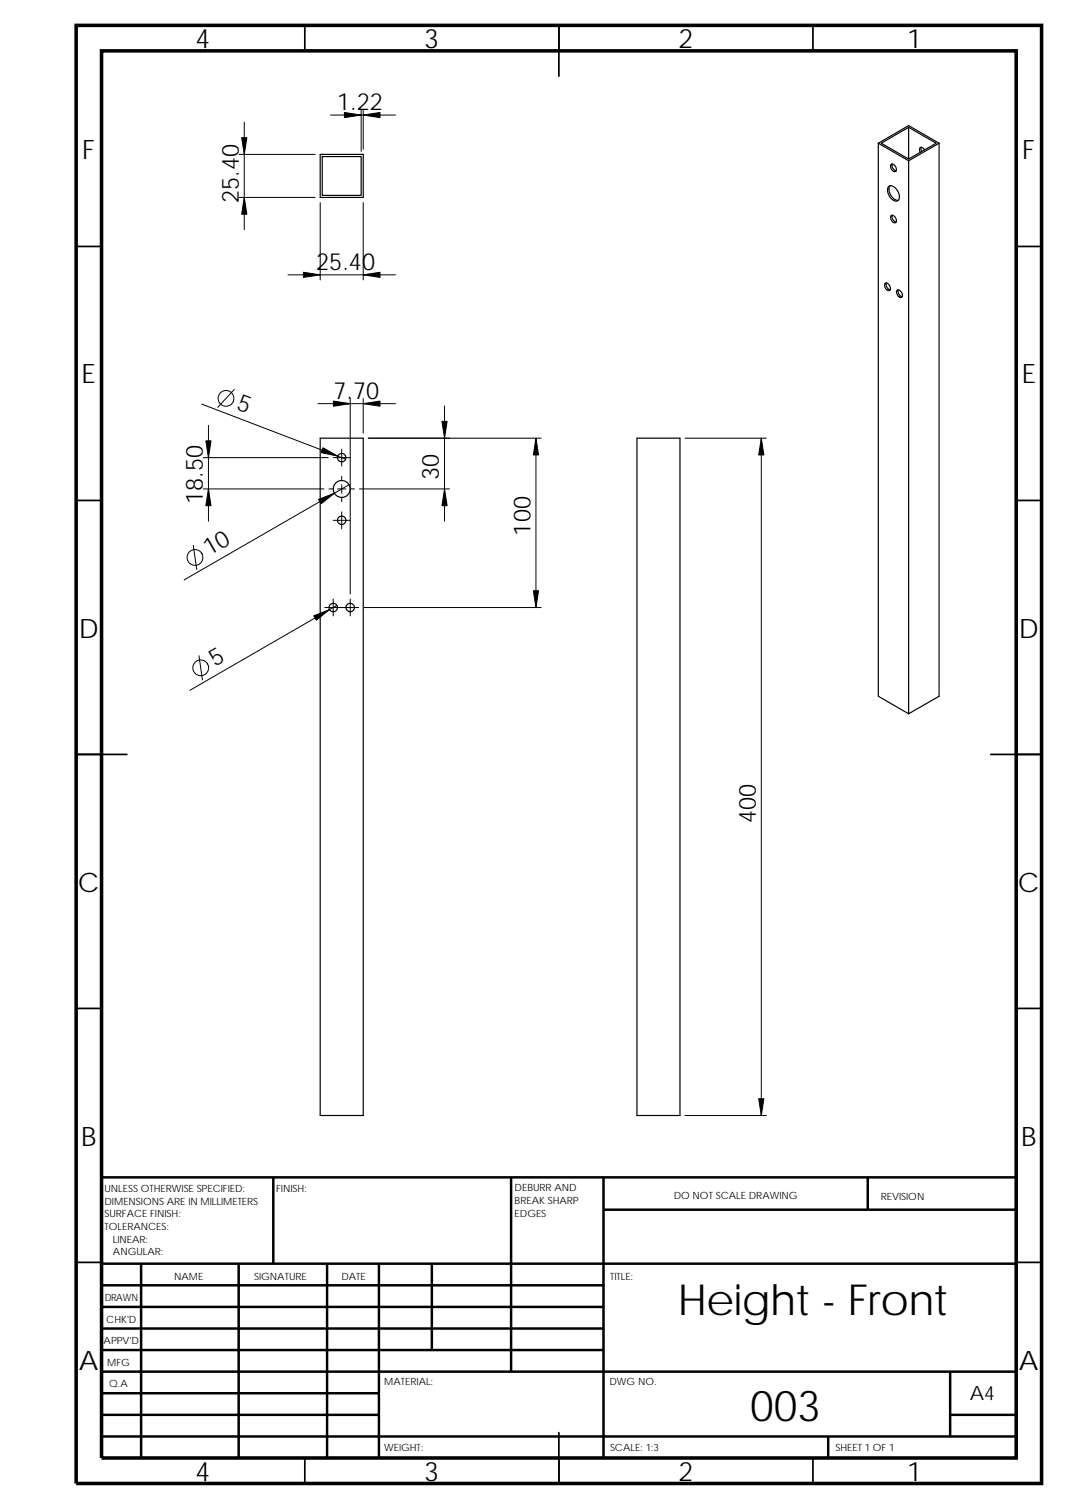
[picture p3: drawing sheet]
<svg xmlns="http://www.w3.org/2000/svg" width="210mm" height="297mm" viewBox="0 0 210 297" stroke-linecap="round" stroke-linejoin="round" font-family="sans-serif">
<g fill="none" stroke="#000" stroke-width=".34">
<path d="M60 5v5M110 5v10M160 5v5M15 48.5h5M200 48.5h5M15 98.5h5M200 98.5h5M15 148.5h10M195 148.5h10M15 198.5h5M200 198.5h5M15 248.5h5"/>
<path d="M200 248.5h5M60 287v5M110 282v10M160 287v5"/>
</g>
<g fill="none" stroke="#000" stroke-width=".49">
<path d="M53.8 231.8v17M100.6 231.8v38.2M118.8 238.1h81.2M118.8 231.8v55.2M170.8 231.8v6.3M200 231.8h-180v55.2M20 253h98.8M20 257.3h98.8M20 248.8h180M27.8 248.8v38.2M47 248.8v38.2M64.4 248.8v38.2"/>
<path d="M74.6 248.8v38.2M85 248.8v16.9M20 278.5h54.6M20 274.3h54.6M20 270h180M20 261.5h98.8M20 265.7h98.8M187 270v12.8M187 278.5h13M20 282.8h180M163 282.8v4.2"/>
</g>
<path d="M15 5h190v287h-190zM20 10h180v277h-180z" fill="none" stroke="#000" stroke-width=".7" stroke-linecap="butt"/>
<g fill="none" stroke="#000" stroke-width=".23">
<path d="M63 30.4h8.5v8.5h-8.5zM63.4 30.8h7.7v7.7h-7.7zM172.8 28.2l6 3.4v108.9M172.8 28.2v108.9l6 3.4M172.8 28.2l6-3.5 6 3.5M173.4 28.2l5.4-3.1 5.4 3.1-5.4 3.1zM174.9 36.7a1.45 1.45 0 0 1 1.9 1.2l.2 .7a.79 .79 0 0 1-.4 1 .79 .79 0 0 1-1-.4 2.09 2.09 0 0 1-.7-2.5zM175.2 36.6a2.04 2.04 0 0 0 1.6 2.8M175.3 32.4a.78 .78 0 0 1 1.1 .9l-.1 .4a.88 .88 0 0 1-.9-.3 .88 .88 0 0 1-.1-1zM175.6 32.3a1.12 1.12 0 0 0 .8 1.3M178.8 25.1v6.2M181.3 29l-.1 .4 .2 .4"/>
<path d="M181.9 29.5l-.3-.4h-.5l-.2 .2 .2 .7M184.8 28.2l-6 3.4M184.8 28.2v108.9l-6 3.4M174.1 55.8a.85 .85 0 0 1 1 .4 .85 .85 0 0 1-.1 1 1.04 1.04 0 0 1-.9-1.4zM174.4 55.7a1.12 1.12 0 0 0 .8 1.3M175.3 42.5a.78 .78 0 0 1 1.1 .8l-.1 .5a.88 .88 0 0 1-.9-.3 .88 .88 0 0 1-.1-1zM175.6 42.4a1.14 1.14 0 0 0 .8 1.3M176.5 57.2a.88 .88 0 0 1 .9 .4 .88 .88 0 0 1 0 .9 1.02 1.02 0 0 1-.9-1.3zM176.8 57a1.12 1.12 0 0 0 .7 1.4M63 86.3h8.5v133.3h-8.5zM125.3 86.3h8.5v133.3h-8.5z"/>
<circle cx="67.2" cy="96.2" r="1.67"/>
<circle cx="67.3" cy="90.1" r=".83"/>
<circle cx="65.6" cy="119.6" r=".83"/>
<circle cx="67.2" cy="102.4" r=".83"/>
<circle cx="68.9" cy="119.6" r=".83"/>
</g>
<g fill="none" stroke="#000" stroke-width=".2">
<path d="M47.1 30.4h14.9M47.1 38.9h14.9M48.1 24v21.2M63 39.9v15.2M65 22.6h12.8M71.1 21.7v8.1M71.5 21.7v7.7M71.5 39.9v15.2M56.7 54.1h21.1M39.7 79.5l28.3 10.9M46.1 76.7l-3.2 3.5M62.6 79.5h15.2"/>
<path d="M68.9 78.5v38.4M71.5 78.5v6.8M87.5 79.9v22.7M40 90.1h24.6M40 96.2h23.8M41 83.7v18.9M64.7 96.2h.9M65.6 90.1h3.3M66.4 96.2h1.7M67.2 95.4v1.7M67.2 88.4v3.4M67.2 93.7v.9"/>
<path d="M67.2 97.9v.8M68.7 95.4l-32.5 18.8M68.9 96.2h.8M70.7 96.2h17.8M72.5 86.3h34M105.5 86.3v33.3M134.8 86.3h16M149.8 86.3v133.3M38 107.4l.7 4.7M63.9 119.6h6.7M65.6 117.9v3.3M65.6 102.4h3.3"/>
<path d="M66.3 119.2l-28.9 16.7M67.2 100.8v3.3M68.9 117.9v3.3M71.6 119.6h34.9M39.2 129.1l.6 4.7M134.8 219.6h16"/>
<circle cx="44.5" cy="78.4" r="1.56"/>
<circle cx="38.4" cy="109.7" r="1.56"/>
<circle cx="39.5" cy="131.5" r="1.56"/>
</g>
<g fill="#000" stroke="#000" stroke-width=".2">
<path d="M47.6 27.1h1l-.5 3.3z" fill-rule="evenodd"/>
<path d="M48.1 38.9l.5 3.3h-1z" fill-rule="evenodd"/>
<path d="M67.8 22.1l3.3 .5-3.3 .6z" fill-rule="evenodd"/>
<path d="M71.5 22.6l3.3-.5v1.1z" fill-rule="evenodd"/>
<path d="M59.7 53.6l3.3 .5-3.3 .5z" fill-rule="evenodd"/>
<path d="M71.5 54.1l3.3-.5v1z" fill-rule="evenodd"/>
<path d="M65.6 79l3.3 .5-3.3 .5z" fill-rule="evenodd"/>
<path d="M71.5 79.5l3.3-.5v1z" fill-rule="evenodd"/>
<path d="M40.5 86.8h1l-.5 3.3z" fill-rule="evenodd"/>
<path d="M41 96.2l.5 3.3h-1z" fill-rule="evenodd"/>
<path d="M62.7 98.3l3.1-1.2-2.6 2.1z" fill-rule="evenodd"/>
<path d="M63.6 88.1l2.9 1.7-3.3-.7z" fill-rule="evenodd"/>
<path d="M87.5 96.2l.5 3.3h-1z" fill-rule="evenodd"/>
<path d="M87 83h1l-.5 3.3z" fill-rule="evenodd"/>
<path d="M105.5 86.3l.5 3.3h-1z" fill-rule="evenodd"/>
<path d="M149.8 86.3l.5 3.3h-1z" fill-rule="evenodd"/>
<path d="M61.7 121.2l3.2-1.2-2.6 2.1z" fill-rule="evenodd"/>
<path d="M105 116.3h1l-.5 3.3z" fill-rule="evenodd"/>
<path d="M149.3 216.3h1l-.5 3.3z" fill-rule="evenodd"/>
</g>
<g font-size="8.4">
<text x="133.4" y="258.8">Height - Front</text>
<text x="147.7" y="279.7">003</text>
</g>
<g font-size="5.3">
<text x="38.5" y="9.5">4</text>
<text x="83.5" y="9.5">3</text>
<text x="133.5" y="9.5">2</text>
<text x="178.5" y="9.5">1</text>
<text x="16.2" y="31.2">F</text>
<text x="201.2" y="31.2">F</text>
<text x="16.1" y="75.5">E</text>
<text x="201.1" y="75.5">E</text>
<text x="15.5" y="125.5">D</text>
<text x="200.5" y="125.5">D</text>
<text x="15.3" y="175.5">C</text>
<text x="200.3" y="175.5">C</text>
<text x="16" y="225.5">B</text>
<text x="201" y="225.5">B</text>
<text x="15.5" y="269.7">A</text>
<text x="200.5" y="269.7">A</text>
<text x="38.5" y="291.5">4</text>
<text x="83.5" y="291.5">3</text>
<text x="133.5" y="291.5">2</text>
<text x="178.5" y="291.5">1</text>
</g>
<g font-size="4.7">
<text x="66.3" y="21.6">1.22</text>
<text x="47" y="40" transform="rotate(-90 47 40)">25.40</text>
<text x="62.2" y="53.1">25.40</text>
<text x="46.4" y="80.5" transform="rotate(21 46.4 80.5)">5</text>
<text x="65.6" y="78.4">7.70</text>
<text x="86.4" y="94.5" transform="rotate(-90 86.4 94.5)">30</text>
<text x="39.9" y="99.2" transform="rotate(-90 39.9 99.2)">18.50</text>
<text x="104.4" y="105.4" transform="rotate(-90 104.4 105.4)">100</text>
<text x="41.2" y="109.5" transform="rotate(-30 41.2 109.5)">10</text>
<text x="42.3" y="131.3" transform="rotate(-30 42.3 131.3)">5</text>
<text x="148.7" y="162" transform="rotate(-90 148.7 162)">400</text>
</g>
<text font-size="3.9" x="190.8" y="275.5">A4</text>
<g font-size="2">
<text x="20.6" y="234.6">UNLESS OTHERWISE SPECIFIED:</text>
<text x="20.6" y="237.1">DIMENSIONS ARE IN MILLIMETERS</text>
<text x="20.6" y="239.6">SURFACE FINISH:</text>
<text x="54.4" y="234.6">FINISH:</text>
<text x="101.3" y="239.5">EDGES</text>
<text x="101.3" y="234.5">DEBURR AND</text>
<text x="101.3" y="237">BREAK SHARP</text>
<text x="132.6" y="236">DO NOT SCALE DRAWING</text>
<text x="173.3" y="236.2">REVISION</text>
<text x="20.6" y="242.1">TOLERANCES:</text>
<text x="22.2" y="244.6">LINEAR:</text>
<text x="22.2" y="247.1">ANGULAR:</text>
<text x="50" y="252">SIGNATURE</text>
<text x="67.2" y="252">DATE</text>
<text x="120.1" y="252">TITLE:</text>
<text x="20.6" y="256.2">DRAWN</text>
<text x="34.3" y="252">NAME</text>
<text x="20.9" y="260.4">CHK'D</text>
<text x="20.4" y="264.5">APPV'D</text>
<text x="21.1" y="268.8">MFG</text>
<text x="21.5" y="273">Q.A</text>
<text x="75.6" y="272.5">MATERIAL:</text>
<text x="119.9" y="272.5">DWG NO.</text>
<text x="75.6" y="285.6">WEIGHT:</text>
<text x="120.1" y="285.6">SCALE: 1:3</text>
<text x="164.4" y="285.6">SHEET 1 OF 1</text>
</g>
</svg>
